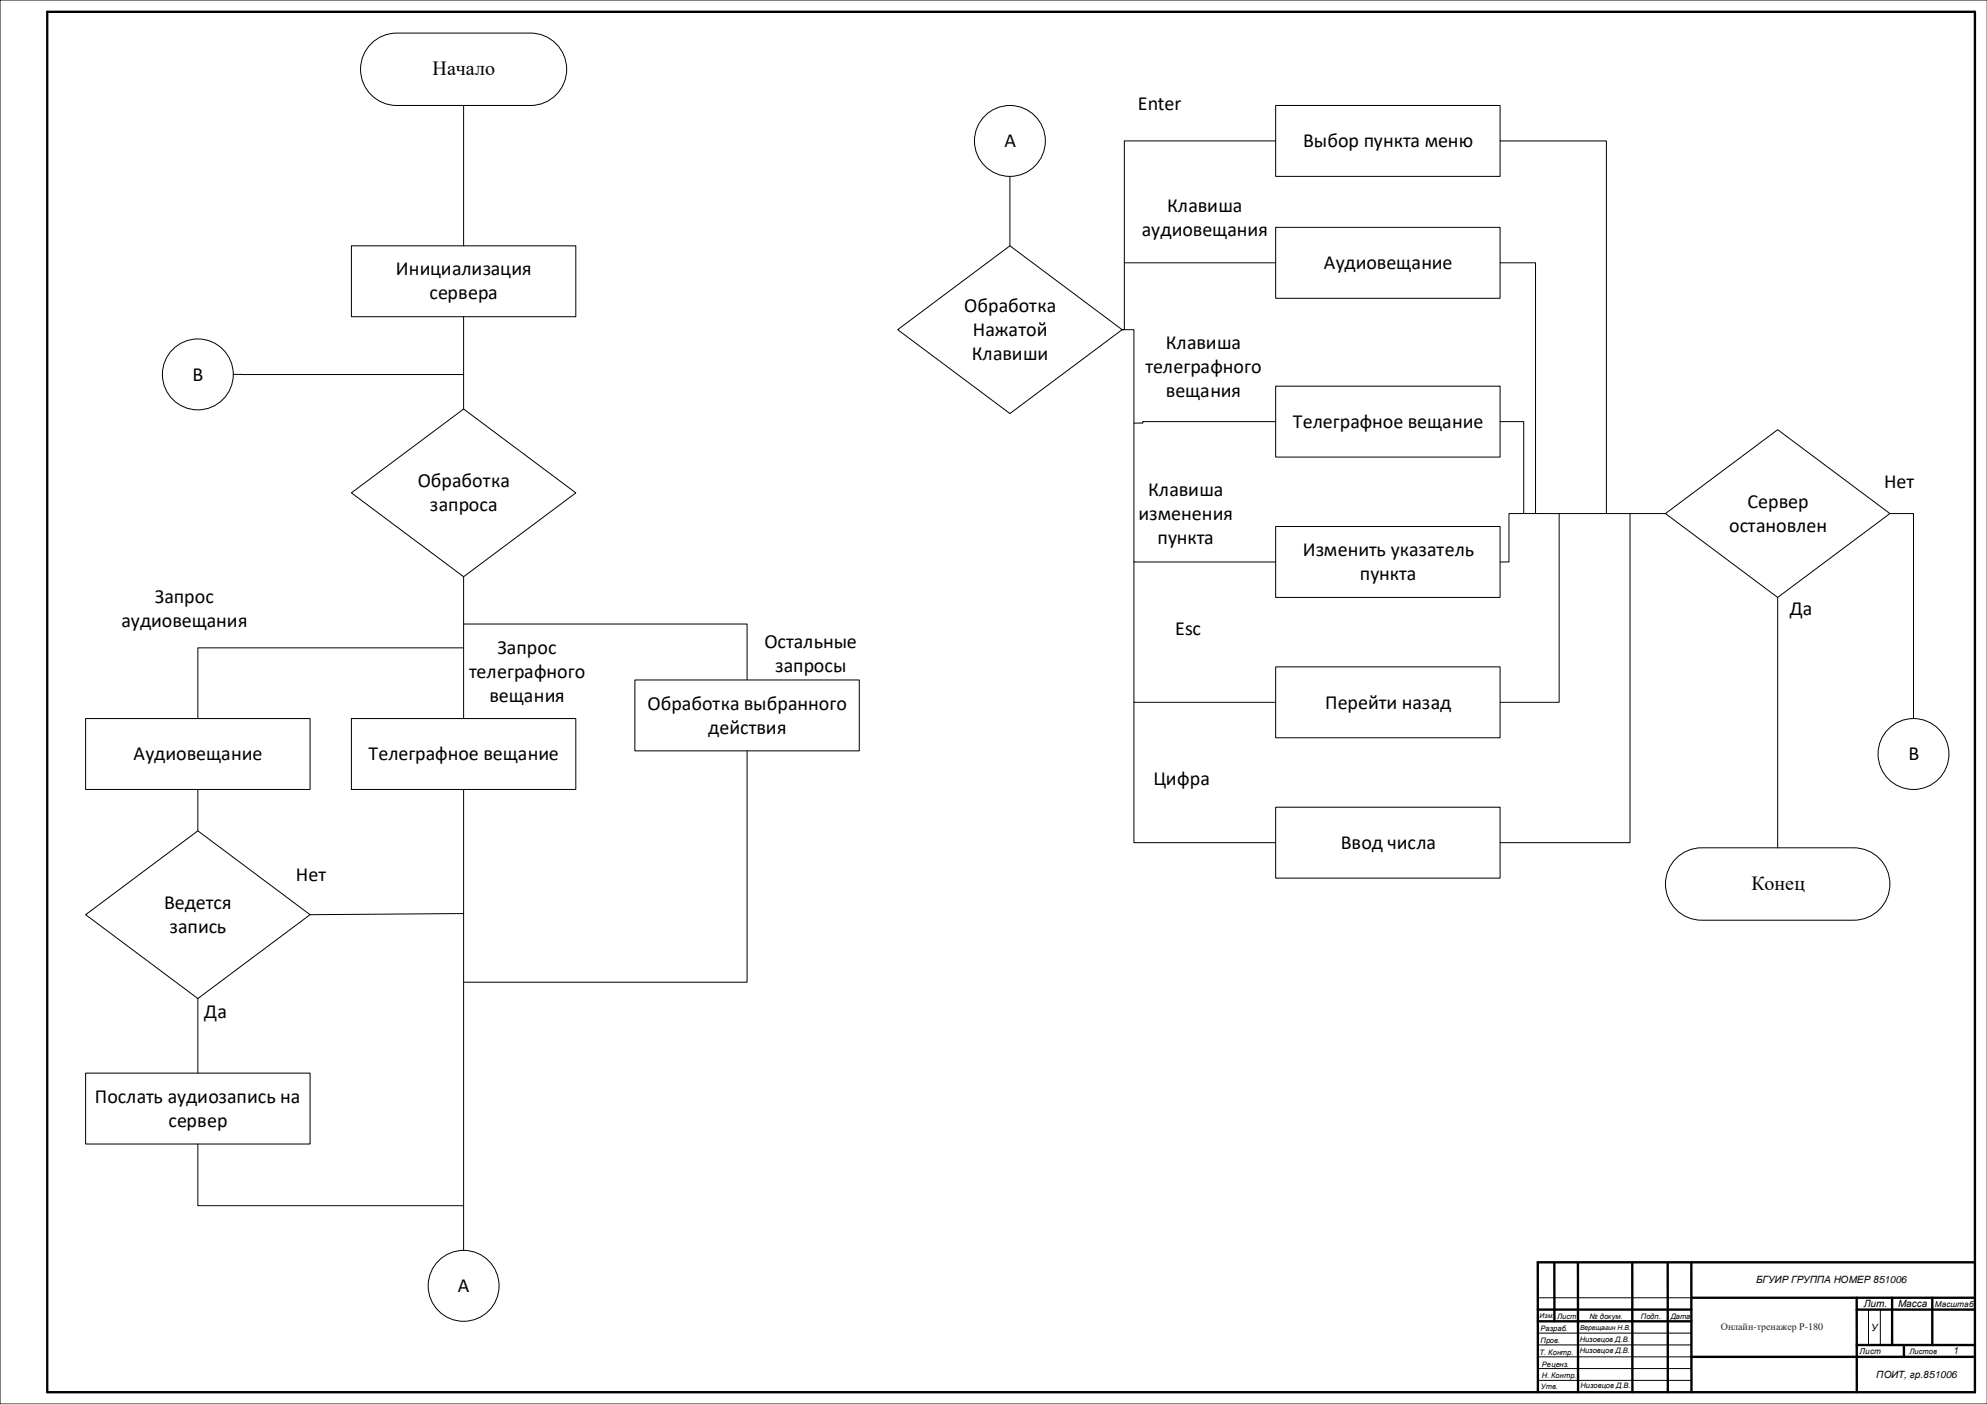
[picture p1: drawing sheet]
<svg xmlns="http://www.w3.org/2000/svg" width="841mm" height="594mm" viewBox="0 0 841 594" stroke-linecap="round" stroke-linejoin="round" font-family="sans-serif">
<path d="M841.2 0h-841.2v594h841.2M650.9 549h65M790.9 554v15M796 554v15M650.9 574h65M650.9 579h65M651 564h65M651 569h65M650.9 584h65" fill="none" stroke="#000" stroke-width=".42"/>
<g fill="none" stroke="#000" stroke-width="1">
<path d="M20 5h816v584h-816M658 534v25M667.9 534l.1 55M691 534v55M706 534v55M715.9 534l.1 55M836 534h-185.1l.1 55M650.9 554h65M651 559h65M715.9 549h120.1M786 554h50M786 549v40"/>
<path d="M801 549v20M818 549v20M715.9 574h120.1M786 569h50M805.9 569v5"/>
</g>
<path d="M20 5v584" fill="none" stroke="#000" stroke-width=".97"/>
<path d="M157.1 18.5a15.3 15.3 0 0 1 10.8-4.5h56.7a15.3 15.3 0 0 1 15.3 15.3 15.3 15.3 0 0 1-15.3 15.3h-56.7a15.3 15.3 0 0 1-14.1-9.4 15.3 15.3 0 0 1 3.3-16.7z" fill-rule="evenodd" fill="#fff"/>
<path d="M157.1 18.5a15.3 15.3 0 0 1 10.8-4.5h56.7a15.3 15.3 0 0 1 15.3 15.3 15.3 15.3 0 0 1-15.3 15.3h-56.7a15.3 15.3 0 0 1-14.1-9.4 15.3 15.3 0 0 1 3.3-16.7z" fill="none" stroke="#000" stroke-width=".42"/>
<path d="M148.7 208.5l47.6-35.5 47.4 35.5-47.4 35.5z" fill-rule="evenodd" fill="#fff"/>
<path d="M148.7 208.5l47.6-35.5 47.4 35.5-47.4 35.5z" fill="none" stroke="#000" stroke-width=".42"/>
<path d="M148.7 104h95v30h-95z" fill-rule="evenodd" fill="#fff"/>
<path d="M148.7 104h95v30h-95z" fill="none" stroke="#000" stroke-width=".42"/>
<path d="M380 139.5l47.5-35.5 47.5 35.5-47.5 35.5z" fill-rule="evenodd" fill="#fff"/>
<path d="M380 139.5l47.5-35.5 47.5 35.5-47.5 35.5z" fill="none" stroke="#000" stroke-width=".42"/>
<path d="M36.3 304h95v30h-95z" fill-rule="evenodd" fill="#fff"/>
<path d="M36.3 304h95v30h-95z" fill="none" stroke="#000" stroke-width=".42"/>
<path d="M148.7 304h95v30h-95z" fill-rule="evenodd" fill="#fff"/>
<path d="M148.7 304h95v30h-95z" fill="none" stroke="#000" stroke-width=".42"/>
<path d="M268.7 287.7h95v30h-95z" fill-rule="evenodd" fill="#fff"/>
<path d="M268.7 287.7h95v30h-95z" fill="none" stroke="#000" stroke-width=".42"/>
<path d="M540 44.6h95v30h-95z" fill-rule="evenodd" fill="#fff"/>
<path d="M540 44.6h95v30h-95z" fill="none" stroke="#000" stroke-width=".42"/>
<path d="M540 96.2h95v30h-95z" fill-rule="evenodd" fill="#fff"/>
<path d="M540 96.2h95v30h-95z" fill="none" stroke="#000" stroke-width=".42"/>
<path d="M540 163.4h95v30h-95z" fill-rule="evenodd" fill="#fff"/>
<path d="M540 163.4h95v30h-95z" fill="none" stroke="#000" stroke-width=".42"/>
<path d="M540 222.8h95v30h-95z" fill-rule="evenodd" fill="#fff"/>
<path d="M540 222.8h95v30h-95z" fill="none" stroke="#000" stroke-width=".42"/>
<path d="M705 217.3l47.5-35.5 47.5 35.5-47.5 35.5z" fill-rule="evenodd" fill="#fff"/>
<path d="M705 217.3l47.5-35.5 47.5 35.5-47.5 35.5z" fill="none" stroke="#000" stroke-width=".42"/>
<path d="M709.5 363.2a15.3 15.3 0 0 1 10.8-4.5h64.4a15.3 15.3 0 0 1 15.3 15.3 15.3 15.3 0 0 1-15.3 15.3h-64.4a15.3 15.3 0 0 1-14.1-9.4 15.3 15.3 0 0 1 3.3-16.7z" fill-rule="evenodd" fill="#fff"/>
<path d="M709.5 363.2a15.3 15.3 0 0 1 10.8-4.5h64.4a15.3 15.3 0 0 1 15.3 15.3 15.3 15.3 0 0 1-15.3 15.3h-64.4a15.3 15.3 0 0 1-14.1-9.4 15.3 15.3 0 0 1 3.3-16.7z" fill="none" stroke="#000" stroke-width=".42"/>
<circle cx="427.5" cy="59.6" r="15" fill="#fff"/>
<circle cx="427.5" cy="59.6" r="15" fill="none" stroke="#000" stroke-width=".42"/>
<circle cx="196.3" cy="544" r="15" fill="#fff"/>
<g fill="none" stroke="#000" stroke-width=".42">
<path d="M196.3 44.6v59.4M196.3 134v39M196.3 244v60M196.3 274.1h-112.6v29.9M196.3 264h120v23.7"/>
<circle cx="196.3" cy="544" r="15"/>
</g>
<circle cx="810" cy="319" r="15" fill="#fff"/>
<circle cx="810" cy="319" r="15" fill="none" stroke="#000" stroke-width=".42"/>
<circle cx="83.8" cy="158.4" r="15" fill="#fff"/>
<g fill="none" stroke="#000" stroke-width=".42">
<path d="M427.5 74.6v29.4M98.7 158.4l97.6 .1"/>
<circle cx="83.8" cy="158.4" r="15"/>
</g>
<path d="M36.3 387l47.4-35.5 47.6 35.5-47.6 35.5z" fill-rule="evenodd" fill="#fff"/>
<path d="M36.3 387l47.4-35.5 47.6 35.5-47.6 35.5z" fill="none" stroke="#000" stroke-width=".42"/>
<path d="M36.3 454h95v30h-95z" fill-rule="evenodd" fill="#fff"/>
<path d="M36.3 454h95v30h-95z" fill="none" stroke="#000" stroke-width=".42"/>
<path d="M540 282.1h95v30h-95z" fill-rule="evenodd" fill="#fff"/>
<path d="M540 282.1h95v30h-95z" fill="none" stroke="#000" stroke-width=".42"/>
<path d="M540 341.5h95v30h-95z" fill-rule="evenodd" fill="#fff"/>
<g fill="none" stroke="#000" stroke-width=".42">
<path d="M540 59.6h-64.1v79.9h-.9h5v98.3h60M635 59.6h45v157.7M475.9 111.2h64.1M635 111.2h15v106.1M540 178.4h-56.2v.6h-3.8M635 178.4h10v38.9M660 217.3v79.8h-25M690 217.3v139.2h-55M705 217.3h-66.2v20.5h-3.8M800 217.3h10v86.7M480 237.8v59.3h60M752.5 252.8v105.9"/>
<path d="M480 297.1v59.4h60M316.3 317.7v97.8h-120M83.7 334v17.5M196.3 334v195M540 341.5h95v30h-95zM196.3 386.5l-65 .5M83.7 422.5v31.5M83.7 484v26.1h112.6"/>
</g>
<g font-size="8.5">
<text x="183.1" y="31.9">Начало</text>
<text x="481.7" y="46.7">Enter</text>
<text x="425.2" y="62.2">А</text>
<text x="551.6" y="62.2">Выбор пункта меню</text>
<text x="494.1" y="89.6">Клавиша</text>
<text x="483.3" y="99.8">аудиовещания</text>
<text x="560.4" y="113.8">Аудиовещание</text>
<text x="167.6" y="116.5">Инициализация</text>
<text x="181.8" y="126.7">сервера</text>
<text x="408.2" y="131.9">Обработка</text>
<text x="411.9" y="142.1">Нажатой</text>
<text x="493.6" y="147.8">Клавиша</text>
<text x="411.5" y="152.2">Клавиши</text>
<text x="81.5" y="161">B</text>
<text x="484.9" y="158">телеграфного</text>
<text x="493.6" y="168.1">вещания</text>
<text x="547.3" y="181">Телеграфное вещание</text>
<text x="176.9" y="206.1">Обработка</text>
<text x="486" y="209.7">Клавиша</text>
<text x="797.5" y="206.6">Нет</text>
<text x="739.8" y="214.8">Сервер</text>
<text x="182" y="216.2">запроса</text>
<text x="482" y="219.9">изменения</text>
<text x="732" y="225">остановлен</text>
<text x="489.9" y="230.1">пункта</text>
<text x="551.4" y="235.3">Изменить указатель</text>
<text x="575.7" y="245.5">пункта</text>
<text x="65.6" y="255.1">Запрос</text>
<text x="757.6" y="260.3">Да</text>
<text x="51.4" y="265.3">аудиовещания</text>
<text x="497.4" y="268.8">Esc</text>
<text x="323.6" y="274.2">Остальные</text>
<text x="210.6" y="276.6">Запрос</text>
<text x="198.6" y="286.8">телеграфного</text>
<text x="328.1" y="284.4">запросы</text>
<text x="207.2" y="297">вещания</text>
<text x="561" y="299.8">Перейти назад</text>
<text x="274.1" y="300.3">Обработка выбранного</text>
<text x="299.8" y="310.4">действия</text>
<text x="56.5" y="321.7">Аудиовещание</text>
<text x="156" y="321.7">Телеграфное вещание</text>
<text x="807.9" y="321.7">B</text>
<text x="488.3" y="332">Цифра</text>
<text x="567.5" y="359.2">Ввод числа</text>
<text x="125.3" y="372.9">Нет</text>
<text x="741.4" y="376.7">Конец</text>
<text x="69.5" y="384.6">Ведется</text>
<text x="71.7" y="394.8">запись</text>
<text x="86.5" y="430.5">Да</text>
<text x="40.2" y="466.7">Послать аудиозапись на</text>
<text x="71.3" y="476.8">сервер</text>
<text x="193.9" y="546.8">А</text>
</g>
<g font-size="4.2">
<text x="743.4" y="542.6">БГУИР ГРУППА НОМЕР 851006</text>
<text x="789" y="553">Лит.</text>
<text x="803.5" y="553">Масса</text>
<text x="792.1" y="563">У</text>
<text x="826.7" y="573">1</text>
<text x="794.2" y="583">ПОИТ, гр.851006</text>
</g>
<text font-size="4.2" fill="#222" x="728.4" y="562.9">Онлайн-тренажер Р-180</text>
<g font-size="3.4">
<text x="819" y="552.8">Масштаб</text>
<text x="787.2" y="572.8">Лист</text>
</g>
<g font-size="3.2">
<text x="659.1" y="557.9">Лист</text>
<text x="672.9" y="557.9">№ докум.</text>
<text x="694.6" y="558">Подп.</text>
<text x="707.2" y="557.9">Дата</text>
<text x="652.1" y="562.9">Разраб.</text>
<text x="652.1" y="568.2">Пров.</text>
<text x="668.7" y="567.6">Низовцов Д.В.</text>
<text x="651.7" y="573.2">Т. Контр.</text>
<text x="668.7" y="572.4">Низовцов Д.В.</text>
<text x="808.3" y="572.7">Листов</text>
<text x="652.7" y="578.2">Реценз.</text>
<text x="652.3" y="587.7">Утв.</text>
<text x="652.6" y="583.2">Н. Контр.</text>
<text x="669" y="587.1">Низовцов Д.В.</text>
</g>
<g font-size="2.9">
<text x="651.7" y="557.6">Изм.</text>
<text x="668.8" y="562.9">Верещагин Н.В.</text>
</g>
</svg>
